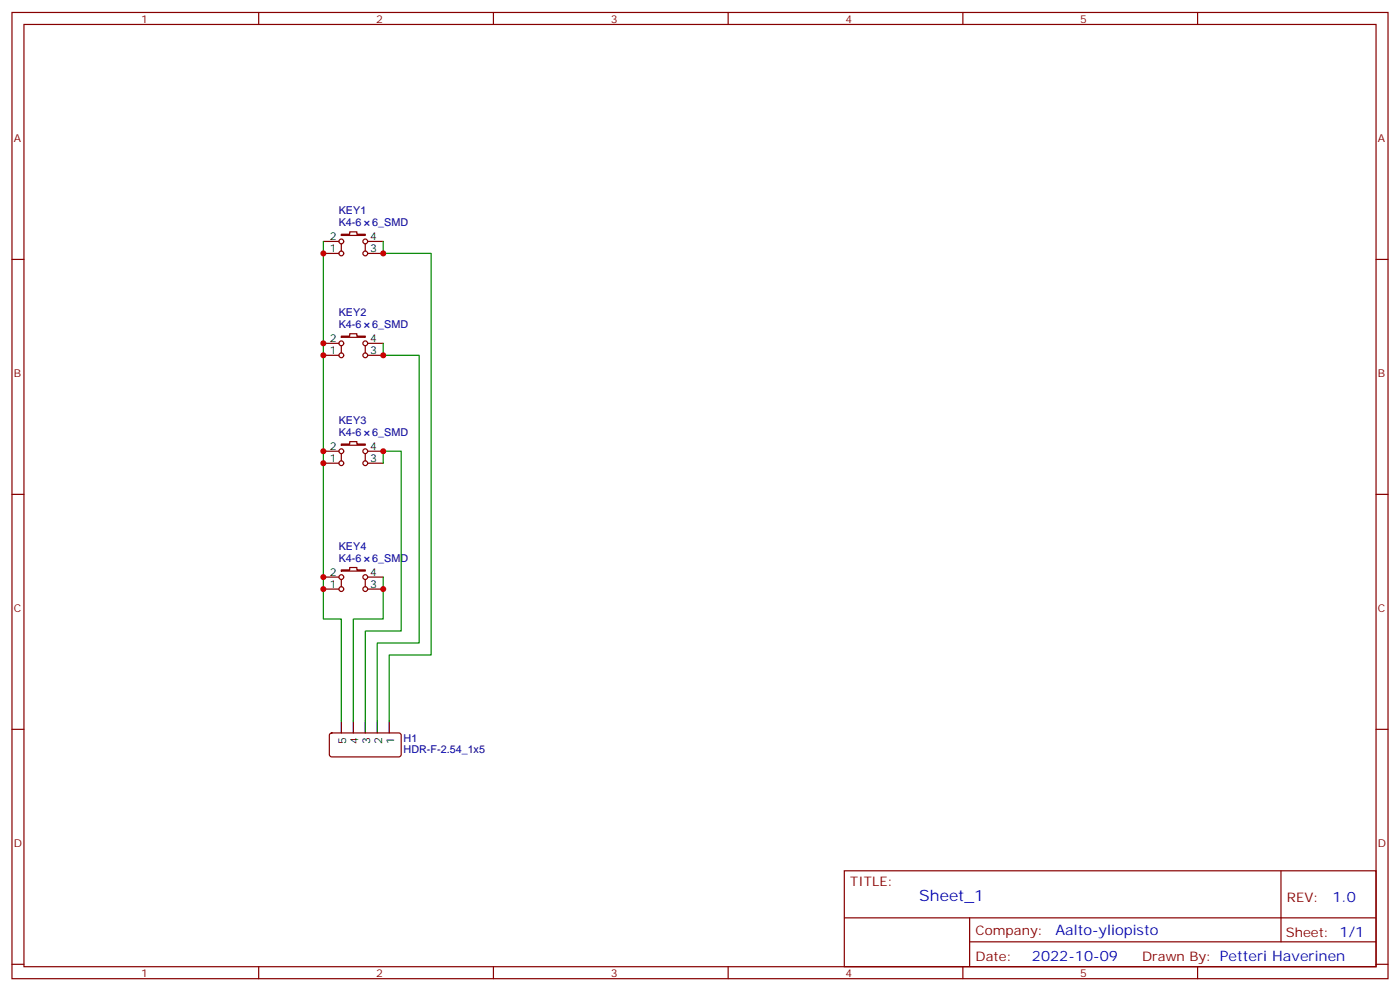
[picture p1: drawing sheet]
<svg xmlns="http://www.w3.org/2000/svg" width="412mm" height="292mm" viewBox="0 0 412 292" stroke-linecap="round" stroke-linejoin="round" font-family="sans-serif">
<g fill="none" stroke="#870000" stroke-width=".35">
<path d="M3.5 3.7h405.4v284.3h-405.4zM7.1 7.2h398.2v277.3h-398.2zM76.2 3.7v3.5M145.3 3.7v3.5M214.5 3.7v3.5M283.6 3.7v3.5M352.8 3.7v3.5M3.5 76.3h3.6M95.2 74.6h4.6M95.2 71h4.6M100.5 68.9h2.5v-.7h2.1v.7h2.5v.4h-7.1zM100.5 71.8v2.1"/>
<path d="M107.6 71.8v2.1M108.3 74.6h4.6M108.3 71h4.6M405.3 76.3h3.6M100.5 98.9h2.5v-.7h2.1v.7h2.5v.4h-7.1zM95.2 104.6h4.6M95.2 101h4.6M100.5 101.7v2.2M107.6 101.7v2.2M108.3 104.6h4.6M108.3 101h4.6M95.2 136.3h4.6"/>
<path d="M95.2 132.8h4.6M100.5 130.7h2.5v-.7h2.1v.7h2.5v.3h-7.1zM100.5 133.5v2.1M107.6 133.5v2.1M108.3 136.3h4.6M108.3 132.8h4.6M3.5 145.5h3.6M405.3 145.5h3.6M95.2 173.4h4.6M95.2 169.8h4.6M100.5 167.7h2.5v-.7h2.1v.7h2.5v.4h-7.1zM100.5 170.5v2.1"/>
<path d="M107.6 170.5v2.1M108.3 173.4h4.6M108.3 169.8h4.6M3.5 214.6h3.6M97.2 215.9l.5-.2h20l.5 .7-.1 5.9-.6 .4h-20.1l-.4-.7v-5.6zM405.3 214.6h3.6M248.7 256.3h156.6v28.2h-156.6zM377.3 256.3v20.9M248.7 270.1h156.5M285.6 277.2h119.6M285.6 270.1v14.1M3.5 283.8h3.6"/>
<path d="M76.2 284.5v3.5M145.3 284.5v3.5M214.5 284.5v3.5M283.6 284.5v3.5M352.8 284.5v3.5M405.3 283.8h3.6"/>
<circle cx="100.5" cy="74.6" r=".71"/>
<circle cx="100.5" cy="71" r=".71"/>
<circle cx="107.6" cy="71" r=".71"/>
<circle cx="107.6" cy="74.6" r=".71"/>
<circle cx="100.5" cy="101" r=".71"/>
<circle cx="100.5" cy="104.6" r=".71"/>
<circle cx="107.6" cy="104.6" r=".71"/>
<circle cx="107.6" cy="101" r=".71"/>
<circle cx="100.5" cy="132.8" r=".71"/>
<circle cx="100.5" cy="136.3" r=".71"/>
<circle cx="107.6" cy="136.3" r=".71"/>
<circle cx="107.6" cy="132.8" r=".71"/>
<circle cx="100.5" cy="173.4" r=".71"/>
<circle cx="100.5" cy="169.8" r=".71"/>
<circle cx="107.6" cy="169.8" r=".71"/>
<circle cx="107.6" cy="173.4" r=".71"/>
</g>
<path d="M100.5 212.2v3.5M104.1 212.2v3.5M107.6 212.2v3.5M111.1 212.2v3.5M114.7 212.2v3.5" fill="none" stroke="#000" stroke-width=".35"/>
<path d="M95.2 71v111.2h5.3v30M112.9 71v3.6h14.1v118.2h-12.3v19.4M112.9 101v3.6h10.6v84.6h-12.4v23M112.9 136.3v-3.5h5.3v52.9h-10.6v26.5M112.9 169.8v12.4h-8.8v30" fill="none" stroke="#008700" stroke-width=".35"/>
<g fill="#c00">
<circle cx="95.3" cy="74.6" r=".88"/>
<circle cx="95.3" cy="104.6" r=".88"/>
<circle cx="95.3" cy="101" r=".88"/>
<circle cx="95.3" cy="136.3" r=".88"/>
<circle cx="95.3" cy="132.8" r=".88"/>
<circle cx="95.3" cy="173.4" r=".88"/>
<circle cx="95.3" cy="169.8" r=".88"/>
<circle cx="112.9" cy="173.4" r=".88"/>
<circle cx="112.9" cy="132.8" r=".88"/>
<circle cx="112.9" cy="104.6" r=".88"/>
<circle cx="112.9" cy="74.6" r=".88"/>
</g>
<text font-size="4.6" fill="#00f" x="270.8" y="265.3">Sheet_1</text>
<g font-size="4.2" fill="#00f">
<text x="392.5" y="265.5">1.0</text>
<text x="310.9" y="275.1">Aalto-yliopisto</text>
<text x="304" y="282.9">2022-10-09</text>
</g>
<g font-size="3.9" fill="#800">
<text x="250.5" y="260.8">TITLE:</text>
<text x="379.1" y="265.5">REV:</text>
<text x="287.4" y="275">Company:</text>
<text x="378.7" y="275.7">Sheet: 1/1</text>
<text x="287.4" y="282.7">Date:</text>
<text x="336.4" y="282.8">Drawn By: Petteri Haverinen</text>
</g>
<g font-size="3.2" fill="#800">
<text x="41.6" y="6.7">1</text>
<text x="110.8" y="6.7">2</text>
<text x="179.9" y="6.7">3</text>
<text x="249.1" y="6.7">4</text>
<text x="318.2" y="6.7">5</text>
<text x="4.1" y="41.8">A</text>
<text x="405.9" y="41.8">A</text>
<text x="4.1" y="110.9">B</text>
<text x="405.9" y="110.9">B</text>
<text x="4.1" y="180.1">C</text>
<text x="405.9" y="180.1">C</text>
<text x="4.1" y="249.2">D</text>
<text x="405.9" y="249.2">D</text>
<text x="41.6" y="287.5">1</text>
<text x="110.8" y="287.5">2</text>
<text x="179.9" y="287.5">3</text>
<text x="249.1" y="287.5">4</text>
<text x="318.2" y="287.5">5</text>
</g>
<g font-size="3.2" fill="#000080">
<text x="99.8" y="63.1">KEY1</text>
<text x="99.8" y="66.5">K4-6</text>
<text x="109.7" y="66.5">6_SMD</text>
<text x="99.8" y="93.1">KEY2</text>
<text x="99.8" y="96.5">K4-6</text>
<text x="109.7" y="96.5">6_SMD</text>
<text x="99.8" y="124.9">KEY3</text>
<text x="99.8" y="128.2">K4-6</text>
<text x="109.7" y="128.2">6_SMD</text>
<text x="99.8" y="161.9">KEY4</text>
<text x="99.8" y="165.3">K4-6</text>
<text x="109.7" y="165.3">6_SMD</text>
<text x="118.9" y="221.6">HDR-F-2.54_1x5</text>
<text x="118.9" y="218.2">H1</text>
</g>
<g font-size="3.2">
<text x="97.1" y="70.7">2</text>
<text x="109" y="70.7">4</text>
<text x="97.1" y="74.2">1</text>
<text x="109" y="74.2">3</text>
<text x="97.1" y="100.7">2</text>
<text x="109" y="100.7">4</text>
<text x="97.1" y="104.2">1</text>
<text x="109" y="104.2">3</text>
<text x="97.1" y="136">1</text>
<text x="97.1" y="132.4">2</text>
<text x="109" y="136">3</text>
<text x="109" y="132.4">4</text>
<text x="97.1" y="173">1</text>
<text x="97.1" y="169.5">2</text>
<text x="109" y="173">3</text>
<text x="109" y="169.5">4</text>
<text x="102" y="219" transform="rotate(-90 102 219)">5</text>
<text x="105.5" y="219" transform="rotate(-90 105.5 219)">4</text>
<text x="109" y="219" transform="rotate(-90 109 219)">3</text>
<text x="112.5" y="219" transform="rotate(-90 112.5 219)">2</text>
<text x="116.1" y="219" transform="rotate(-90 116.1 219)">1</text>
</g>
</svg>
